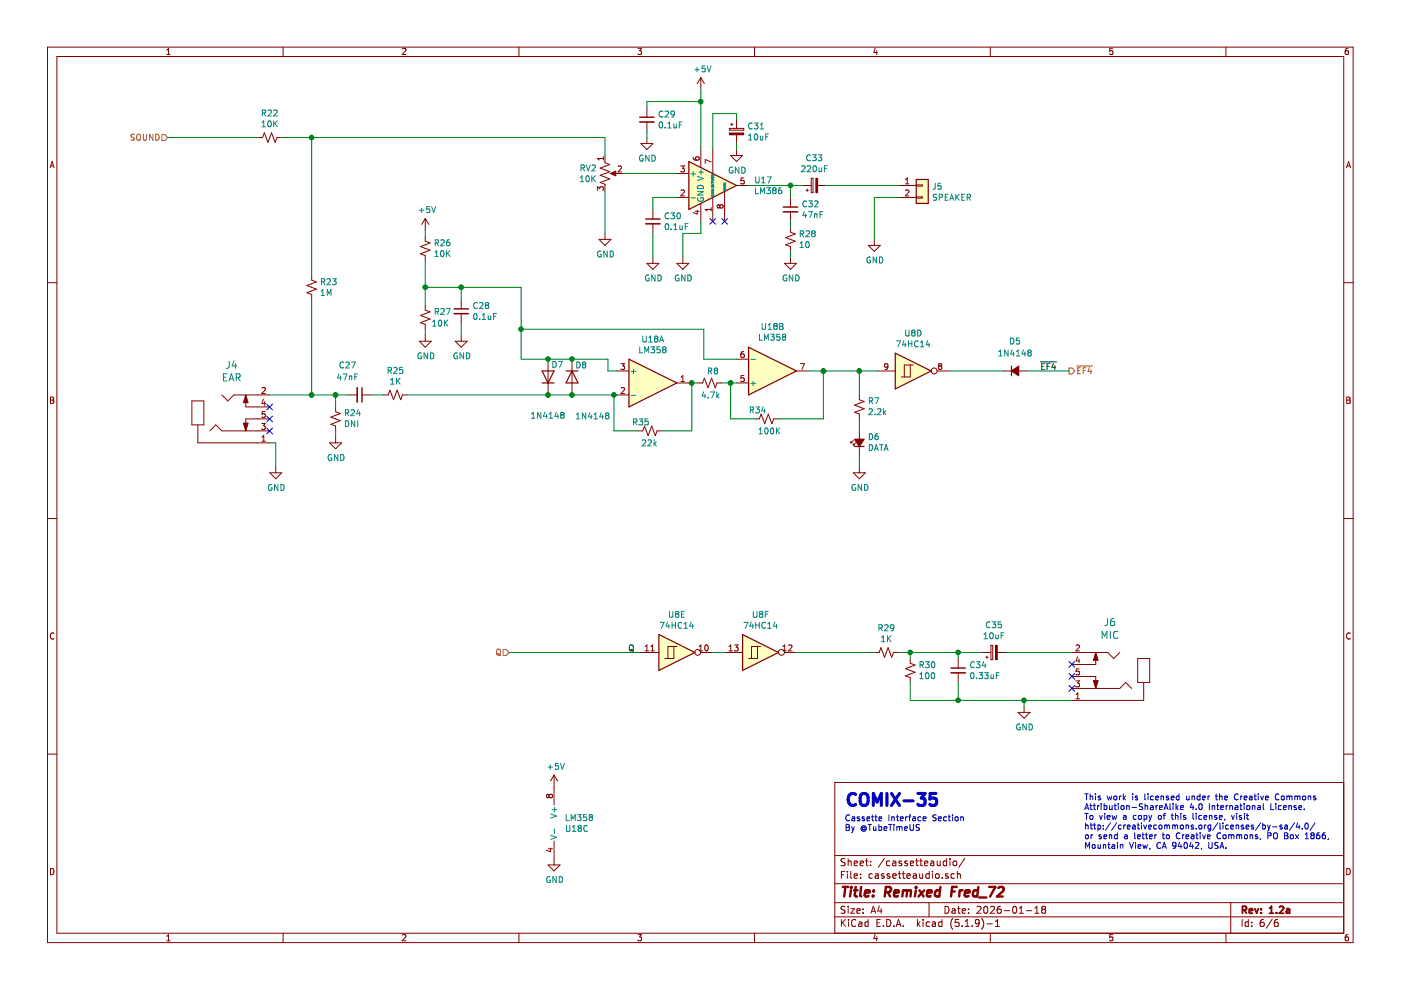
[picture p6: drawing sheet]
EESchema Schematic File Version 4
EELAYER 30 0
EELAYER END
$Descr A4 11693 8268
encoding utf-8
Sheet 6 6
Title "Remixed Fred_72"
Date "2026-01-18"
Rev "1.2a"
Comp ""
Comment1 ""
Comment2 ""
Comment3 ""
Comment4 ""
$EndDescr
Wire Wire Line
	4250 5450 5350 5450
$Comp
L Device:R_Small_US R?
U 1 1
P 7400 5450
AR Path="/69A2A67E" Ref="R?"  Part="1" 
AR Path="/69A1B94A/69A2A67E" Ref="R29"  Part="1" 
F 0 "R29" V 7195 5450 50  0000 C CNN
F 1 "1K" V 7286 5450 50  0000 C CNN
F 2 "Passive:RESA500" H 7400 5450 50  0001 C CNN
F 3 "~" H 7400 5450 50  0001 C CNN
F 4 "603-CFR-25JR-521K" H 300 500 50  0001 C CNN "Mouser"
	1    7400 5450
	0    1    1    0   
$EndComp
$Comp
L Device:C_Small C?
U 1 1
P 8000 5600
AR Path="/69A2A684" Ref="C?"  Part="1" 
AR Path="/69A1B94A/69A2A684" Ref="C34"  Part="1" 
F 0 "C34" H 8092 5646 50  0000 L CNN
F 1 "0.33uF" H 8092 5555 50  0000 L CNN
F 2 "Passive:CAPAC200" H 8000 5600 50  0001 C CNN
F 3 "~" H 8000 5600 50  0001 C CNN
F 4 "810-FG28X7R1H334KRT0" H 300 500 50  0001 C CNN "Mouser"
	1    8000 5600
	1    0    0    -1  
$EndComp
$Comp
L Device:R_Small_US R?
U 1 1
P 7600 5600
AR Path="/69A2A68A" Ref="R?"  Part="1" 
AR Path="/69A1B94A/69A2A68A" Ref="R30"  Part="1" 
F 0 "R30" H 7668 5646 50  0000 L CNN
F 1 "100" H 7668 5555 50  0000 L CNN
F 2 "Passive:RESA500" H 7600 5600 50  0001 C CNN
F 3 "~" H 7600 5600 50  0001 C CNN
F 4 "603-CFR-25JR-52100R" H 300 500 50  0001 C CNN "Mouser"
	1    7600 5600
	1    0    0    -1  
$EndComp
Wire Wire Line
	7600 5700 7600 5850
Wire Wire Line
	7600 5850 8000 5850
Wire Wire Line
	8000 5850 8000 5700
Wire Wire Line
	8550 5850 8550 5900
Connection ~ 8000 5850
$Comp
L power:GND #PWR?
U 1 1
P 8550 5900
AR Path="/69A2A695" Ref="#PWR?"  Part="1" 
AR Path="/69A1B94A/69A2A695" Ref="#PWR0151"  Part="1" 
F 0 "#PWR0151" H 8550 5650 50  0001 C CNN
F 1 "GND" H 8555 5727 50  0000 C CNN
F 2 "" H 8550 5900 50  0001 C CNN
F 3 "" H 8550 5900 50  0001 C CNN
	1    8550 5900
	1    0    0    -1  
$EndComp
Wire Wire Line
	7500 5450 7600 5450
Wire Wire Line
	7600 5450 7600 5500
Wire Wire Line
	7600 5450 8000 5450
Wire Wire Line
	8000 5450 8000 5500
Connection ~ 7600 5450
Wire Wire Line
	8200 5450 8000 5450
Connection ~ 8000 5450
Wire Wire Line
	8550 5850 8000 5850
Connection ~ 8550 5850
Text Label 5300 5450 2    50   ~ 0
Q
Text HLabel 4250 5450 0    50   Input ~ 0
Q
Wire Wire Line
	8575 3100 8925 3100
Text Label 8825 3100 2    50   ~ 0
~EF4
$Comp
L Device:C_Small C?
U 1 1
P 3850 2600
AR Path="/69A409D7" Ref="C?"  Part="1" 
AR Path="/69A1B94A/69A409D7" Ref="C28"  Part="1" 
F 0 "C28" H 3942 2646 50  0000 L CNN
F 1 "0.1uF" H 3942 2555 50  0000 L CNN
F 2 "Passive:CAPAC200" H 3850 2600 50  0001 C CNN
F 3 "~" H 3850 2600 50  0001 C CNN
F 4 "810-FG28X7R1H102KNT6" H -300 -900 50  0001 C CNN "Mouser"
	1    3850 2600
	1    0    0    -1  
$EndComp
$Comp
L Device:R_Small_US R?
U 1 1
P 3550 2075
AR Path="/69A409DD" Ref="R?"  Part="1" 
AR Path="/69A1B94A/69A409DD" Ref="R26"  Part="1" 
F 0 "R26" H 3618 2121 50  0000 L CNN
F 1 "10K" H 3618 2030 50  0000 L CNN
F 2 "Passive:RESA500" H 3550 2075 50  0001 C CNN
F 3 "~" H 3550 2075 50  0001 C CNN
F 4 "603-CFR-25JB-52-10K" H -200 -525 50  0001 C CNN "Mouser"
	1    3550 2075
	1    0    0    -1  
$EndComp
$Comp
L Device:R_Small_US R?
U 1 1
P 3550 2650
AR Path="/69A409E9" Ref="R?"  Part="1" 
AR Path="/69A1B94A/69A409E9" Ref="R27"  Part="1" 
F 0 "R27" H 3618 2696 50  0000 L CNN
F 1 "10K" H 3600 2600 50  0000 L CNN
F 2 "Passive:RESA500" H 3550 2650 50  0001 C CNN
F 3 "~" H 3550 2650 50  0001 C CNN
F 4 "603-CFR-25JB-52-10K" H -200 -850 50  0001 C CNN "Mouser"
	1    3550 2650
	1    0    0    -1  
$EndComp
Wire Wire Line
	3550 2750 3550 2800
Wire Wire Line
	3550 1975 3550 1925
$Comp
L power:+5V #PWR?
U 1 1
P 3550 1925
AR Path="/69A409F5" Ref="#PWR?"  Part="1" 
AR Path="/69A1B94A/69A409F5" Ref="#PWR0152"  Part="1" 
F 0 "#PWR0152" H 3550 1775 50  0001 C CNN
F 1 "+5V" H 3565 2098 50  0000 C CNN
F 2 "" H 3550 1925 50  0001 C CNN
F 3 "" H 3550 1925 50  0001 C CNN
	1    3550 1925
	1    0    0    -1  
$EndComp
$Comp
L Device:R_Small_US R?
U 1 1
P 3300 3300
AR Path="/69A409FB" Ref="R?"  Part="1" 
AR Path="/69A1B94A/69A409FB" Ref="R25"  Part="1" 
F 0 "R25" V 3095 3300 50  0000 C CNN
F 1 "1K" V 3186 3300 50  0000 C CNN
F 2 "Passive:RESA500" H 3300 3300 50  0001 C CNN
F 3 "~" H 3300 3300 50  0001 C CNN
F 4 "603-CFR-25JR-521K" H 0   0   50  0001 C CNN "Mouser"
	1    3300 3300
	0    1    1    0   
$EndComp
$Comp
L Device:C_Small C?
U 1 1
P 3000 3300
AR Path="/69A40A01" Ref="C?"  Part="1" 
AR Path="/69A1B94A/69A40A01" Ref="C27"  Part="1" 
F 0 "C27" V 2750 3200 50  0000 C CNN
F 1 "47nF" V 2850 3200 50  0000 C CNN
F 2 "Passive:CAPAC200" H 3000 3300 50  0001 C CNN
F 3 "~" H 3000 3300 50  0001 C CNN
F 4 "810-FG24X7R1H334KNT6" H 0   0   50  0001 C CNN "Mouser"
	1    3000 3300
	0    1    1    0   
$EndComp
Wire Wire Line
	3100 3300 3200 3300
Wire Wire Line
	3850 2500 3850 2400
$Comp
L power:GND #PWR?
U 1 1
P 3850 2800
AR Path="/69A40A13" Ref="#PWR?"  Part="1" 
AR Path="/69A1B94A/69A40A13" Ref="#PWR0153"  Part="1" 
F 0 "#PWR0153" H 3850 2550 50  0001 C CNN
F 1 "GND" H 3855 2627 50  0000 C CNN
F 2 "" H 3850 2800 50  0001 C CNN
F 3 "" H 3850 2800 50  0001 C CNN
	1    3850 2800
	1    0    0    -1  
$EndComp
$Comp
L Device:R_Small_US R?
U 1 1
P 2800 3500
AR Path="/69A40A19" Ref="R?"  Part="1" 
AR Path="/69A1B94A/69A40A19" Ref="R24"  Part="1" 
F 0 "R24" H 2732 3454 50  0000 R CNN
F 1 "DNI" H 2732 3545 50  0000 R CNN
F 2 "Passive:RESA500" H 2800 3500 50  0001 C CNN
F 3 "~" H 2800 3500 50  0001 C CNN
F 4 "DNI" H 0   0   50  0001 C CNN "Mouser"
	1    2800 3500
	-1   0    0    1   
$EndComp
Wire Wire Line
	2900 3300 2800 3300
Wire Wire Line
	2800 3300 2800 3400
Wire Wire Line
	2800 3600 2800 3650
$Comp
L power:GND #PWR?
U 1 1
P 2800 3650
AR Path="/69A40A22" Ref="#PWR?"  Part="1" 
AR Path="/69A1B94A/69A40A22" Ref="#PWR0154"  Part="1" 
F 0 "#PWR0154" H 2800 3400 50  0001 C CNN
F 1 "GND" H 2805 3477 50  0000 C CNN
F 2 "" H 2800 3650 50  0001 C CNN
F 3 "" H 2800 3650 50  0001 C CNN
	1    2800 3650
	1    0    0    -1  
$EndComp
Connection ~ 2800 3300
Wire Wire Line
	2250 3300 2600 3300
Wire Wire Line
	2250 3700 2300 3700
Wire Wire Line
	2300 3700 2300 3900
$Comp
L power:GND #PWR?
U 1 1
P 2300 3900
AR Path="/69A40A32" Ref="#PWR?"  Part="1" 
AR Path="/69A1B94A/69A40A32" Ref="#PWR0155"  Part="1" 
F 0 "#PWR0155" H 2300 3650 50  0001 C CNN
F 1 "GND" H 2305 3727 50  0000 C CNN
F 2 "" H 2300 3900 50  0001 C CNN
F 3 "" H 2300 3900 50  0001 C CNN
	1    2300 3900
	1    0    0    -1  
$EndComp
Wire Wire Line
	2600 3300 2600 2500
Connection ~ 2600 3300
Wire Wire Line
	2600 3300 2800 3300
Text HLabel 8925 3100 2    50   Output ~ 0
~EF4
Text HLabel 1400 1150 0    50   Input ~ 0
SOUND
Wire Wire Line
	1400 1150 2150 1150
$Comp
L 74xx:74LS14 U?
U 4 1
P 7625 3100
AR Path="/698D75DA/6A448E86" Ref="U?"  Part="2" 
AR Path="/69A1B94A/6A448E86" Ref="U8"  Part="4" 
F 0 "U8" H 7625 3417 50  0000 C CNN
F 1 "74HC14" H 7625 3326 50  0000 C CNN
F 2 "Package_DIP:DIP-14_W7.62mm" H 7625 3100 50  0001 C CNN
F 3 "http://www.ti.com/lit/gpn/sn74LS14" H 7625 3100 50  0001 C CNN
F 4 "595-SN74HC14N" H 1975 -200 50  0001 C CNN "Mouser"
	4    7625 3100
	1    0    0    -1  
$EndComp
$Comp
L 74xx:74LS14 U?
U 5 1
P 5650 5450
AR Path="/698D75DA/6A44EC24" Ref="U?"  Part="2" 
AR Path="/69A1B94A/6A44EC24" Ref="U8"  Part="5" 
F 0 "U8" H 5650 5767 50  0000 C CNN
F 1 "74HC14" H 5650 5676 50  0000 C CNN
F 2 "Package_DIP:DIP-14_W7.62mm" H 5650 5450 50  0001 C CNN
F 3 "http://www.ti.com/lit/gpn/sn74LS14" H 5650 5450 50  0001 C CNN
F 4 "595-SN74HC14N" H 300 500 50  0001 C CNN "Mouser"
	5    5650 5450
	1    0    0    -1  
$EndComp
$Comp
L 74xx:74LS14 U?
U 6 1
P 6350 5450
AR Path="/698D75DA/6A44F4CD" Ref="U?"  Part="2" 
AR Path="/69A1B94A/6A44F4CD" Ref="U8"  Part="6" 
F 0 "U8" H 6350 5767 50  0000 C CNN
F 1 "74HC14" H 6350 5676 50  0000 C CNN
F 2 "Package_DIP:DIP-14_W7.62mm" H 6350 5450 50  0001 C CNN
F 3 "http://www.ti.com/lit/gpn/sn74LS14" H 6350 5450 50  0001 C CNN
F 4 "595-SN74HC14N" H 300 500 50  0001 C CNN "Mouser"
	6    6350 5450
	1    0    0    -1  
$EndComp
Wire Wire Line
	5950 5450 6050 5450
Wire Wire Line
	6650 5450 7300 5450
$Comp
L Amplifier_Audio:LM386 U17
U 1 1
P 5950 1550
F 0 "U17" H 6294 1596 50  0000 L CNN
F 1 "LM386" H 6294 1505 50  0000 L CNN
F 2 "Package_DIP:DIP-8_W7.62mm" H 6050 1650 50  0001 C CNN
F 3 "http://www.ti.com/lit/ds/symlink/lm386.pdf" H 6150 1750 50  0001 C CNN
F 4 "926-LM386N-4/NOPB" H 0   0   50  0001 C CNN "Mouser"
	1    5950 1550
	1    0    0    -1  
$EndComp
Wire Wire Line
	5650 1650 5450 1650
Wire Wire Line
	5450 1650 5450 1750
$Comp
L Device:C_Small C?
U 1 1
P 5450 1850
AR Path="/6A458DD4" Ref="C?"  Part="1" 
AR Path="/69A1B94A/6A458DD4" Ref="C30"  Part="1" 
F 0 "C30" H 5542 1896 50  0000 L CNN
F 1 "0.1uF" H 5542 1805 50  0000 L CNN
F 2 "Passive:CAPAC200" H 5450 1850 50  0001 C CNN
F 3 "~" H 5450 1850 50  0001 C CNN
F 4 "581-SA105E104M" H 0   0   50  0001 C CNN "Mouser"
	1    5450 1850
	1    0    0    -1  
$EndComp
$Comp
L Device:R_POT_US RV?
U 1 1
P 5050 1450
AR Path="/6A45989F" Ref="RV?"  Part="1" 
AR Path="/69A1B94A/6A45989F" Ref="RV2"  Part="1" 
F 0 "RV2" H 4983 1496 50  0000 R CNN
F 1 "10K" H 4983 1405 50  0000 R CNN
F 2 "Potentiometer_THT:POT_plat_PCB" H 5050 1450 50  0001 C CNN
F 3 "~" H 5050 1450 50  0001 C CNN
F 4 "531-PT10H-10K-S" H 0   0   50  0001 C CNN "Mouser"
	1    5050 1450
	1    0    0    -1  
$EndComp
Wire Wire Line
	5050 1600 5050 1950
Wire Wire Line
	5200 1450 5650 1450
Wire Wire Line
	5850 1850 5850 1950
Wire Wire Line
	5850 1950 5700 1950
Wire Wire Line
	5700 1950 5700 2150
Wire Wire Line
	5450 1950 5450 2150
NoConn ~ 5950 1850
NoConn ~ 6050 1850
Wire Wire Line
	5950 1250 5950 950 
Wire Wire Line
	5950 950  6150 950 
$Comp
L Device:CP_Small C31
U 1 1
P 6150 1100
F 0 "C31" H 6238 1146 50  0000 L CNN
F 1 "10uF" H 6238 1055 50  0000 L CNN
F 2 "Passive:CAPAE250P630X1100" H 6150 1100 50  0001 C CNN
F 3 "~" H 6150 1100 50  0001 C CNN
F 4 "667-ECA-1CM100I" H 0   0   50  0001 C CNN "Mouser"
	1    6150 1100
	1    0    0    -1  
$EndComp
Wire Wire Line
	6150 1000 6150 950 
Wire Wire Line
	6150 1200 6150 1250
$Comp
L power:GND #PWR?
U 1 1
P 5050 1950
AR Path="/6A4633B4" Ref="#PWR?"  Part="1" 
AR Path="/69A1B94A/6A4633B4" Ref="#PWR0160"  Part="1" 
F 0 "#PWR0160" H 5050 1700 50  0001 C CNN
F 1 "GND" H 5055 1777 50  0000 C CNN
F 2 "" H 5050 1950 50  0001 C CNN
F 3 "" H 5050 1950 50  0001 C CNN
	1    5050 1950
	1    0    0    -1  
$EndComp
$Comp
L power:GND #PWR?
U 1 1
P 5450 2150
AR Path="/6A463AD9" Ref="#PWR?"  Part="1" 
AR Path="/69A1B94A/6A463AD9" Ref="#PWR0161"  Part="1" 
F 0 "#PWR0161" H 5450 1900 50  0001 C CNN
F 1 "GND" H 5455 1977 50  0000 C CNN
F 2 "" H 5450 2150 50  0001 C CNN
F 3 "" H 5450 2150 50  0001 C CNN
	1    5450 2150
	1    0    0    -1  
$EndComp
$Comp
L power:GND #PWR?
U 1 1
P 5700 2150
AR Path="/6A463E9C" Ref="#PWR?"  Part="1" 
AR Path="/69A1B94A/6A463E9C" Ref="#PWR0162"  Part="1" 
F 0 "#PWR0162" H 5700 1900 50  0001 C CNN
F 1 "GND" H 5705 1977 50  0000 C CNN
F 2 "" H 5700 2150 50  0001 C CNN
F 3 "" H 5700 2150 50  0001 C CNN
	1    5700 2150
	1    0    0    -1  
$EndComp
$Comp
L power:GND #PWR?
U 1 1
P 6150 1250
AR Path="/6A4640E9" Ref="#PWR?"  Part="1" 
AR Path="/69A1B94A/6A4640E9" Ref="#PWR0163"  Part="1" 
F 0 "#PWR0163" H 6150 1000 50  0001 C CNN
F 1 "GND" H 6155 1077 50  0000 C CNN
F 2 "" H 6150 1250 50  0001 C CNN
F 3 "" H 6150 1250 50  0001 C CNN
	1    6150 1250
	1    0    0    -1  
$EndComp
Wire Wire Line
	5850 1250 5850 850 
$Comp
L Device:C_Small C?
U 1 1
P 5400 1000
AR Path="/6A4659EA" Ref="C?"  Part="1" 
AR Path="/69A1B94A/6A4659EA" Ref="C29"  Part="1" 
F 0 "C29" H 5492 1046 50  0000 L CNN
F 1 "0.1uF" H 5492 955 50  0000 L CNN
F 2 "Passive:CAPAC200" H 5400 1000 50  0001 C CNN
F 3 "~" H 5400 1000 50  0001 C CNN
F 4 "581-SA105E104M" H 0   0   50  0001 C CNN "Mouser"
	1    5400 1000
	1    0    0    -1  
$EndComp
$Comp
L power:GND #PWR?
U 1 1
P 5400 1150
AR Path="/6A465D7E" Ref="#PWR?"  Part="1" 
AR Path="/69A1B94A/6A465D7E" Ref="#PWR0164"  Part="1" 
F 0 "#PWR0164" H 5400 900 50  0001 C CNN
F 1 "GND" H 5405 977 50  0000 C CNN
F 2 "" H 5400 1150 50  0001 C CNN
F 3 "" H 5400 1150 50  0001 C CNN
	1    5400 1150
	1    0    0    -1  
$EndComp
Wire Wire Line
	5400 1100 5400 1150
Wire Wire Line
	5400 900  5400 850 
Wire Wire Line
	5400 850  5850 850 
Wire Wire Line
	5850 750  5850 850 
Connection ~ 5850 850 
Wire Wire Line
	6250 1550 6600 1550
$Comp
L Device:C_Small C?
U 1 1
P 6600 1750
AR Path="/6A46AEE5" Ref="C?"  Part="1" 
AR Path="/69A1B94A/6A46AEE5" Ref="C32"  Part="1" 
F 0 "C32" H 6692 1796 50  0000 L CNN
F 1 "47nF" H 6692 1705 50  0000 L CNN
F 2 "Passive:CAPAC200" H 6600 1750 50  0001 C CNN
F 3 "~" H 6600 1750 50  0001 C CNN
F 4 "810-FA28X7R1H47300" H 0   0   50  0001 C CNN "Mouser"
	1    6600 1750
	1    0    0    -1  
$EndComp
$Comp
L Device:R_Small_US R?
U 1 1
P 6600 2000
AR Path="/6A46B9FF" Ref="R?"  Part="1" 
AR Path="/69A1B94A/6A46B9FF" Ref="R28"  Part="1" 
F 0 "R28" H 6668 2046 50  0000 L CNN
F 1 "10" H 6668 1955 50  0000 L CNN
F 2 "Passive:RESA500" H 6600 2000 50  0001 C CNN
F 3 "~" H 6600 2000 50  0001 C CNN
F 4 "603-CFR-25JR-5210R" H 0   0   50  0001 C CNN "Mouser"
	1    6600 2000
	1    0    0    -1  
$EndComp
Wire Wire Line
	6600 1850 6600 1900
Wire Wire Line
	6600 2100 6600 2150
$Comp
L power:GND #PWR?
U 1 1
P 6600 2150
AR Path="/6A46E96E" Ref="#PWR?"  Part="1" 
AR Path="/69A1B94A/6A46E96E" Ref="#PWR0165"  Part="1" 
F 0 "#PWR0165" H 6600 1900 50  0001 C CNN
F 1 "GND" H 6605 1977 50  0000 C CNN
F 2 "" H 6600 2150 50  0001 C CNN
F 3 "" H 6600 2150 50  0001 C CNN
	1    6600 2150
	1    0    0    -1  
$EndComp
Wire Wire Line
	6600 1650 6600 1550
Connection ~ 6600 1550
Wire Wire Line
	6600 1550 6700 1550
$Comp
L Device:CP_Small C33
U 1 1
P 6800 1550
F 0 "C33" V 7025 1550 50  0000 C CNN
F 1 "220uF" V 6934 1550 50  0000 C CNN
F 2 "Passive:CAPAE250P630X1100" H 6800 1550 50  0001 C CNN
F 3 "~" H 6800 1550 50  0001 C CNN
F 4 "647-UVY1E221MED1TD" H 0   0   50  0001 C CNN "Mouser"
	1    6800 1550
	0    -1   -1   0   
$EndComp
Wire Wire Line
	6900 1550 7500 1550
Wire Wire Line
	7500 1650 7300 1650
Wire Wire Line
	7300 1650 7300 2000
$Comp
L Connector_Generic:Conn_01x02 J5
U 1 1
P 7700 1550
F 0 "J5" H 7780 1542 50  0000 L CNN
F 1 "SPEAKER" H 7780 1451 50  0000 L CNN
F 2 "Pin_Headers:Pin_Header_Straight_1x02_Pitch2.54mm" H 7700 1550 50  0001 C CNN
F 3 "~" H 7700 1550 50  0001 C CNN
	1    7700 1550
	1    0    0    -1  
$EndComp
$Comp
L power:GND #PWR?
U 1 1
P 7300 2000
AR Path="/6A475A4E" Ref="#PWR?"  Part="1" 
AR Path="/69A1B94A/6A475A4E" Ref="#PWR0166"  Part="1" 
F 0 "#PWR0166" H 7300 1750 50  0001 C CNN
F 1 "GND" H 7305 1827 50  0000 C CNN
F 2 "" H 7300 2000 50  0001 C CNN
F 3 "" H 7300 2000 50  0001 C CNN
	1    7300 2000
	1    0    0    -1  
$EndComp
$Comp
L Device:R_Small_US R?
U 1 1
P 2250 1150
AR Path="/6A478E0B" Ref="R?"  Part="1" 
AR Path="/69A1B94A/6A478E0B" Ref="R22"  Part="1" 
F 0 "R22" V 2045 1150 50  0000 C CNN
F 1 "10K" V 2136 1150 50  0000 C CNN
F 2 "Passive:RESA500" H 2250 1150 50  0001 C CNN
F 3 "~" H 2250 1150 50  0001 C CNN
F 4 "603-CFR-25JB-52-10K" H 0   0   50  0001 C CNN "Mouser"
	1    2250 1150
	0    1    1    0   
$EndComp
$Comp
L Device:R_Small_US R?
U 1 1
P 2600 2400
AR Path="/6A47AC94" Ref="R?"  Part="1" 
AR Path="/69A1B94A/6A47AC94" Ref="R23"  Part="1" 
F 0 "R23" H 2668 2446 50  0000 L CNN
F 1 "1M" H 2668 2355 50  0000 L CNN
F 2 "Passive:RESA500" H 2600 2400 50  0001 C CNN
F 3 "~" H 2600 2400 50  0001 C CNN
F 4 "603-CFR-25JR-521M" H 0   0   50  0001 C CNN "Mouser"
	1    2600 2400
	1    0    0    -1  
$EndComp
Wire Wire Line
	2600 2300 2600 1150
Wire Wire Line
	2600 1150 2350 1150
Wire Wire Line
	2600 1150 5050 1150
Wire Wire Line
	5050 1150 5050 1300
Connection ~ 2600 1150
$Comp
L power:+5V #PWR0167
U 1 1
P 5850 750
F 0 "#PWR0167" H 5850 600 50  0001 C CNN
F 1 "+5V" H 5865 923 50  0000 C CNN
F 2 "" H 5850 750 50  0001 C CNN
F 3 "" H 5850 750 50  0001 C CNN
	1    5850 750 
	1    0    0    -1  
$EndComp
$Comp
L Device:CP_Small C35
U 1 1
P 8300 5450
F 0 "C35" V 8525 5450 50  0000 C CNN
F 1 "10uF" V 8434 5450 50  0000 C CNN
F 2 "Passive:CAPAE250P630X1100" H 8300 5450 50  0001 C CNN
F 3 "~" H 8300 5450 50  0001 C CNN
F 4 "667-ECA-1CM100I" H 300 500 50  0001 C CNN "Mouser"
	1    8300 5450
	0    -1   -1   0   
$EndComp
$Comp
L COMIX-35-rescue:SJ1-353XN-connectors J6
U 1 1
P 9050 5950
F 0 "J6" H 9267 5203 60  0000 C CNN
F 1 "MIC" H 9267 5309 60  0000 C CNN
F 2 "Conn:CUI_SJ1-353XN" H 9628 5522 60  0001 L CNN
F 3 "" H 9050 5950 60  0000 C CNN
F 4 "490-SJ1-3533NG" H 300 500 50  0001 C CNN "Mouser"
	1    9050 5950
	1    0    0    1   
$EndComp
Wire Wire Line
	8400 5450 8950 5450
Wire Wire Line
	8550 5850 8950 5850
NoConn ~ 8950 5550
NoConn ~ 8950 5650
NoConn ~ 8950 5750
$Comp
L COMIX-35-rescue:SJ1-353XN-connectors J4
U 1 1
P 2150 3800
F 0 "J4" H 2367 3053 60  0000 C CNN
F 1 "EAR" H 2367 3159 60  0000 C CNN
F 2 "Conn:CUI_SJ1-353XN" H 2728 3372 60  0001 L CNN
F 3 "" H 2150 3800 60  0000 C CNN
F 4 "490-SJ1-3533NG" H 0   0   50  0001 C CNN "Mouser"
	1    2150 3800
	-1   0    0    1   
$EndComp
NoConn ~ 2250 3400
NoConn ~ 2250 3500
NoConn ~ 2250 3600
$Comp
L Device:D_Small_ALT D?
U 1 1
P 8475 3100
AR Path="/6BE56C80" Ref="D?"  Part="1" 
AR Path="/698D75DA/6BE56C80" Ref="D?"  Part="1" 
AR Path="/69A1B94A/6BE56C80" Ref="D5"  Part="1" 
F 0 "D5" H 8475 3350 50  0000 C CNN
F 1 "1N4148" H 8475 3250 50  0000 C CNN
F 2 "Passive:DIOA500" V 8475 3100 50  0001 C CNN
F 3 "~" V 8475 3100 50  0001 C CNN
F 4 "512-1N4148" H 1975 -200 50  0001 C CNN "Mouser"
	1    8475 3100
	1    0    0    -1  
$EndComp
Wire Wire Line
	8375 3100 7925 3100
$Comp
L Device:R_Small_US R?
U 1 1
P 7175 3400
AR Path="/5F1B2CFF" Ref="R?"  Part="1" 
AR Path="/698D75DA/5F1B2CFF" Ref="R?"  Part="1" 
AR Path="/69A1B94A/5F1B2CFF" Ref="R7"  Part="1" 
F 0 "R7" H 7107 3354 50  0000 R CNN
F 1 "2.2k" H 7107 3445 50  0000 R CNN
F 2 "Passive:RESA500" H 7175 3400 50  0001 C CNN
F 3 "~" H 7175 3400 50  0001 C CNN
F 4 "603-CFR-25JR-52220R" H 1975 -200 50  0001 C CNN "Mouser"
	1    7175 3400
	-1   0    0    1   
$EndComp
$Comp
L power:GND #PWR?
U 1 1
P 7175 3900
AR Path="/5F1B2D05" Ref="#PWR?"  Part="1" 
AR Path="/69A1B94A/5F1B2D05" Ref="#PWR032"  Part="1" 
F 0 "#PWR032" H 7175 3650 50  0001 C CNN
F 1 "GND" H 7180 3727 50  0000 C CNN
F 2 "" H 7175 3900 50  0001 C CNN
F 3 "" H 7175 3900 50  0001 C CNN
	1    7175 3900
	1    0    0    -1  
$EndComp
$Comp
L Device:LED_Small_ALT D?
U 1 1
P 7175 3700
AR Path="/5F1B2D0B" Ref="D?"  Part="1" 
AR Path="/69A1B94A/5F1B2D0B" Ref="D6"  Part="1" 
F 0 "D6" V 7221 3632 50  0000 R CNN
F 1 "DATA" V 7130 3632 50  0000 R CNN
F 2 "LEDs:LED_D5.0mm" V 7175 3700 50  0001 C CNN
F 3 "~" V 7175 3700 50  0001 C CNN
F 4 "859-LTL-4213" H 1975 -200 50  0001 C CNN "Mouser"
	1    7175 3700
	0    -1   -1   0   
$EndComp
Wire Wire Line
	7175 3500 7175 3600
Wire Wire Line
	7175 3800 7175 3900
Wire Wire Line
	7175 3300 7175 3100
Connection ~ 7175 3100
Wire Wire Line
	7175 3100 7325 3100
Text Notes 9050 7100 0    50   ~ 0
This work is licensed under the Creative Commons\nAttribution-ShareAlike 4.0 International License.\nTo view a copy of this license, visit \nhttp://creativecommons.org/licenses/by-sa/4.0/\nor send a letter to Creative Commons, PO Box 1866,\nMountain View, CA 94042, USA.
Text Notes 7050 6750 0    100  ~ 20
COMIX-35
Text Notes 7050 6950 0    50   ~ 0
Cassette Interface Section\nBy @TubeTimeUS
Wire Wire Line
	3850 2700 3850 2800
Wire Wire Line
	3550 2175 3550 2400
$Comp
L power:GND #PWR?
U 1 1
P 3550 2800
AR Path="/6943DA7A" Ref="#PWR?"  Part="1" 
AR Path="/69A1B94A/6943DA7A" Ref="#PWR033"  Part="1" 
F 0 "#PWR033" H 3550 2550 50  0001 C CNN
F 1 "GND" H 3555 2627 50  0000 C CNN
F 2 "" H 3550 2800 50  0001 C CNN
F 3 "" H 3550 2800 50  0001 C CNN
	1    3550 2800
	1    0    0    -1  
$EndComp
Wire Wire Line
	3850 2400 3550 2400
Connection ~ 3550 2400
Wire Wire Line
	3550 2400 3550 2550
$Comp
L Amplifier_Operational:LM358 U18
U 1 1
P 5450 3200
F 0 "U18" H 5450 3567 50  0000 C CNN
F 1 "LM358" H 5450 3476 50  0000 C CNN
F 2 "Package_DIP:DIP-8_W7.62mm" H 5450 3200 50  0001 C CNN
F 3 "http://www.ti.com/lit/ds/symlink/lm2904-n.pdf" H 5450 3200 50  0001 C CNN
	1    5450 3200
	1    0    0    -1  
$EndComp
$Comp
L Diode:1N4148 D8
U 1 1
P 4775 3150
F 0 "D8" V 4675 3175 50  0000 L CNN
F 1 "1N4148" V 5100 3175 50  0000 L CNN
F 2 "Diode_THT:D_DO-35_SOD27_P7.62mm_Horizontal" H 4775 2975 50  0001 C CNN
F 3 "https://assets.nexperia.com/documents/data-sheet/1N4148_1N4448.pdf" H 4775 3150 50  0001 C CNN
	1    4775 3150
	0    1    1    0   
$EndComp
$Comp
L Diode:1N4148 D7
U 1 1
P 4575 3150
F 0 "D7" V 4675 3125 50  0000 R CNN
F 1 "1N4148" V 4250 3300 50  0000 R CNN
F 2 "Diode_THT:D_DO-35_SOD27_P7.62mm_Horizontal" H 4575 2975 50  0001 C CNN
F 3 "https://assets.nexperia.com/documents/data-sheet/1N4148_1N4448.pdf" H 4575 3150 50  0001 C CNN
	1    4575 3150
	0    -1   -1   0   
$EndComp
Wire Wire Line
	3850 2400 4350 2400
Wire Wire Line
	4350 2400 4350 2750
Wire Wire Line
	4350 3000 4575 3000
Wire Wire Line
	5075 3000 5075 3100
Wire Wire Line
	5075 3100 5150 3100
Connection ~ 3850 2400
Connection ~ 4575 3000
Wire Wire Line
	4575 3000 4775 3000
Connection ~ 4775 3000
Wire Wire Line
	4775 3000 5075 3000
Wire Wire Line
	5150 3300 5125 3300
Connection ~ 4775 3300
Wire Wire Line
	4775 3300 4575 3300
Wire Wire Line
	3400 3300 4575 3300
Connection ~ 4575 3300
$Comp
L Amplifier_Operational:LM358 U18
U 2 1
P 6450 3100
F 0 "U18" H 6450 2733 50  0000 C CNN
F 1 "LM358" H 6450 2824 50  0000 C CNN
F 2 "Package_DIP:DIP-8_W7.62mm" H 6450 3100 50  0001 C CNN
F 3 "http://www.ti.com/lit/ds/symlink/lm2904-n.pdf" H 6450 3100 50  0001 C CNN
	2    6450 3100
	1    0    0    1   
$EndComp
$Comp
L Device:R_Small_US R?
U 1 1
P 5925 3200
AR Path="/694653C2" Ref="R?"  Part="1" 
AR Path="/69A1B94A/694653C2" Ref="R8"  Part="1" 
F 0 "R8" V 5825 3175 50  0000 L CNN
F 1 "4.7k" V 6025 3125 50  0000 L CNN
F 2 "Passive:RESA500" H 5925 3200 50  0001 C CNN
F 3 "~" H 5925 3200 50  0001 C CNN
F 4 "603-CFR-25JB-52-10K" H 2175 600 50  0001 C CNN "Mouser"
	1    5925 3200
	0    1    1    0   
$EndComp
$Comp
L Device:R_Small_US R?
U 1 1
P 6400 3500
AR Path="/69466A92" Ref="R?"  Part="1" 
AR Path="/69A1B94A/69466A92" Ref="R34"  Part="1" 
F 0 "R34" V 6325 3350 50  0000 L CNN
F 1 "100K" V 6500 3425 50  0000 L CNN
F 2 "Passive:RESA500" H 6400 3500 50  0001 C CNN
F 3 "~" H 6400 3500 50  0001 C CNN
F 4 "603-CFR-25JB-52-10K" H 2650 900 50  0001 C CNN "Mouser"
	1    6400 3500
	0    1    1    0   
$EndComp
Wire Wire Line
	6025 3200 6100 3200
Wire Wire Line
	5825 3200 5775 3200
Wire Wire Line
	6300 3500 6100 3500
Wire Wire Line
	6100 3500 6100 3200
Connection ~ 6100 3200
Wire Wire Line
	6100 3200 6150 3200
Wire Wire Line
	6500 3500 6875 3500
Wire Wire Line
	6875 3500 6875 3100
Wire Wire Line
	6875 3100 6750 3100
Wire Wire Line
	6150 3000 5875 3000
Wire Wire Line
	5875 3000 5875 2750
Wire Wire Line
	5875 2750 4350 2750
Connection ~ 4350 2750
Wire Wire Line
	4350 2750 4350 3000
Connection ~ 6875 3100
Wire Wire Line
	6875 3100 7175 3100
$Comp
L Amplifier_Operational:LM358 U18
U 3 1
P 4525 6875
F 0 "U18" H 4337 6829 50  0000 R CNN
F 1 "LM358" H 4337 6920 50  0000 R CNN
F 2 "Package_DIP:DIP-8_W7.62mm" H 4525 6875 50  0001 C CNN
F 3 "http://www.ti.com/lit/ds/symlink/lm2904-n.pdf" H 4525 6875 50  0001 C CNN
	3    4525 6875
	-1   0    0    -1  
$EndComp
$Comp
L power:GND #PWR?
U 1 1
P 4625 7175
AR Path="/694864C4" Ref="#PWR?"  Part="1" 
AR Path="/69A1B94A/694864C4" Ref="#PWR035"  Part="1" 
F 0 "#PWR035" H 4625 6925 50  0001 C CNN
F 1 "GND" H 4630 7002 50  0000 C CNN
F 2 "" H 4625 7175 50  0001 C CNN
F 3 "" H 4625 7175 50  0001 C CNN
	1    4625 7175
	1    0    0    -1  
$EndComp
$Comp
L power:+5V #PWR?
U 1 1
P 4625 6575
AR Path="/69486715" Ref="#PWR?"  Part="1" 
AR Path="/69A1B94A/69486715" Ref="#PWR034"  Part="1" 
F 0 "#PWR034" H 4625 6425 50  0001 C CNN
F 1 "+5V" H 4640 6748 50  0000 C CNN
F 2 "" H 4625 6575 50  0001 C CNN
F 3 "" H 4625 6575 50  0001 C CNN
	1    4625 6575
	1    0    0    -1  
$EndComp
$Comp
L Device:R_Small_US R?
U 1 1
P 5425 3600
AR Path="/6948BE12" Ref="R?"  Part="1" 
AR Path="/69A1B94A/6948BE12" Ref="R35"  Part="1" 
F 0 "R35" V 5350 3450 50  0000 L CNN
F 1 "22k" V 5525 3525 50  0000 L CNN
F 2 "Passive:RESA500" H 5425 3600 50  0001 C CNN
F 3 "~" H 5425 3600 50  0001 C CNN
F 4 "603-CFR-25JB-52-10K" H 1675 1000 50  0001 C CNN "Mouser"
	1    5425 3600
	0    1    1    0   
$EndComp
Wire Wire Line
	5775 3200 5775 3600
Wire Wire Line
	5775 3600 5525 3600
Connection ~ 5775 3200
Wire Wire Line
	5775 3200 5750 3200
Wire Wire Line
	5325 3600 5125 3600
Wire Wire Line
	5125 3600 5125 3300
Connection ~ 5125 3300
Wire Wire Line
	5125 3300 4775 3300
$EndSCHEMATC
